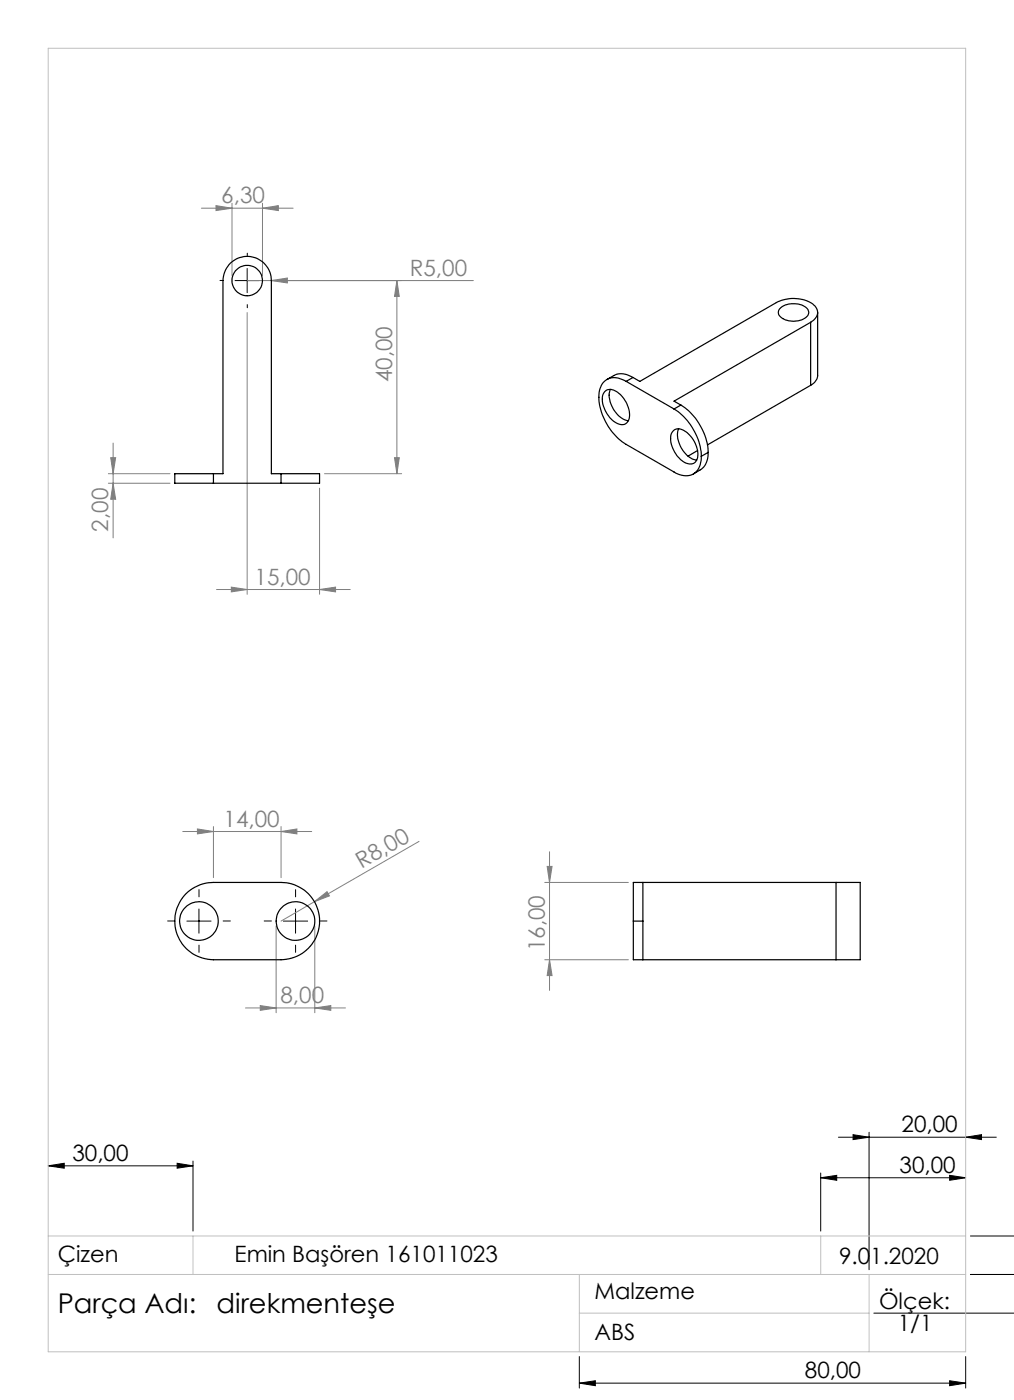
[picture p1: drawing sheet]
<svg xmlns="http://www.w3.org/2000/svg" width="210mm" height="290mm" viewBox="0 0 210 290" stroke-linecap="round" stroke-linejoin="round" font-family="sans-serif">
<g fill="none" stroke="#000" stroke-width=".21">
<path d="M48.7 58.1h5M51.2 55.6v5M38.7 190.8h5M41.2 188.3v5M58.7 190.8h5M61.2 188.3v5M173.6 235.6h32.7M176.7 235l3.3 .6-3.3 .5zM180 234.5v28.5M200 235.6l3.3-.6v1.1zM10 241.5l3.3-.5v1zM10 241.5h30"/>
<path d="M36.7 241l3.3 .5-3.3 .5zM40 240.5v14.5M170 244l3.3-.5v1zM170 243v12M170 244h30M196.7 243.5l3.3 .5-3.3 .5zM201 256h9.1M181 272h29.1M201 264h9.1M120 286.5l3.3-.5v1zM120 281v6.5M120 286.5h80"/>
<path d="M196.7 286l3.3 .5-3.3 .5zM200 281v6.5"/>
</g>
<g fill="none" stroke="#808080" stroke-width=".21">
<path d="M41.7 43.1h19M44.7 42.6l3.3 .5-3.3 .5zM48 42.1v15M51.2 58.1h46.8M54.4 43.1l3.2-.5v1zM54.4 42.1v15M56.2 58.1l3.3-.5v1zM82.2 58.1l.5 3.3h-1zM82.2 58.1v40M51.2 64.8v58.3M22.4 98.1h12.8M22.9 94.8h1.1l-.6 3.3z"/>
<path d="M23.4 91.8v19.6M67.2 98.1h16M81.7 94.8h1l-.5 3.3zM22.4 100.1h12.8M23.4 100.1l.6 3.3h-1.1zM66.2 101.1v22M44.8 122.1h27.7M47.9 121.6l3.3 .5-3.3 .5zM66.2 122.1l3.3-.5v1zM37.9 172.2h26.7M40.9 171.7l3.3 .5-3.3 .5zM44.2 171.2v10.6"/>
<path d="M58.2 172.2l3.3-.5v1zM58.2 171.2v10.6M86.8 174.3l-21.7 12.5M113.3 179.5h1l-.5 3.3zM113.8 176.4v28.8M57.2 191.8v18M65.1 186.8l2.6-2.1 .5 .9zM65.1 186.8l-6.9 4M65.2 191.8v18M112.8 182.8h17.3M112.8 198.8h17.3M113.8 198.8l.5 3.3h-1z"/>
<path d="M50.8 208.8h20.7M53.9 208.3l3.3 .5-3.3 .5zM65.2 208.8l3.3-.5v1z"/>
</g>
<path d="M46.2 58.1h-.6M51.2 53.1v-.7M56.2 58.1h.7M51.2 63.1v.6M36.2 190.8h-1.5M41.2 185.8v-1.5M41.2 195.8v1.5M46.2 190.8h1.5M56.2 190.8h-1.5M61.2 185.8v-1.5M61.2 195.8v1.5M66.2 190.8h1.5" fill="none" stroke="#000" stroke-width=".21" stroke-dasharray="15.2 1.3 1.3 1.3"/>
<path d="M10 10h190v270h-190zM10 256h190M40 256v8M170 256v8M10 264h190M120 264v16M120 272h60M180 264v16" fill="none" stroke="#c0c0c0" stroke-width=".21"/>
<g fill="#000">
<path d="M36.7 241l3.3 .5-3.3 .5zM10 241.5l3.3-.5v1z"/>
<path d="M120 286.5l3.3-.5v1zM196.7 286l3.3 .5-3.3 .5zM170 244l3.3-.5v1zM196.7 243.5l3.3 .5-3.3 .5zM176.7 235l3.3 .6-3.3 .5zM200 235.6l3.3-.6v1.1z"/>
</g>
<g fill="#808080">
<path d="M65.1 186.8l2.6-2.1 .5 .9z"/>
<path d="M56.2 58.1l3.3-.5v1z"/>
<path d="M66.2 122.1l3.3-.5v1zM47.9 121.6l3.3 .5-3.3 .5z"/>
<path d="M53.9 208.3l3.3 .5-3.3 .5zM65.2 208.8l3.3-.5v1zM40.9 171.7l3.3 .5-3.3 .5zM58.2 172.2l3.3-.5v1zM44.7 42.6l3.3 .5-3.3 .5zM54.4 43.1l3.2-.5v1z"/>
<path d="M81.7 94.8h1l-.5 3.3zM82.2 58.1l.5 3.3h-1z"/>
<path d="M22.9 94.8h1.1l-.6 3.3zM23.4 100.1l.6 3.3h-1.1z"/>
<path d="M113.3 179.5h1l-.5 3.3zM113.8 198.8l.5 3.3h-1z"/>
</g>
<g fill="none" stroke="#000" stroke-width=".25">
<path d="M129.7 79a3.7 3.7 0 0 0-4.5 0 5.8 5.8 0 0 0-.8 5.8 12.5 12.5 0 0 0 5.3 7.3l9.9 5.7a3.5 3.5 0 0 0 5-.6l.4-1 .2-1.7M129.7 79l9.9 5.7M131.1 78.2a3.9 3.9 0 0 0-4-.4l-1.4 .8M131.1 78.2l-1.4 .8M161.5 63.9a4.4 4.4 0 0 1 5.8 .2 1.43 1.43 0 0 1-1 2 4.1 4.1 0 0 1-5-1v-.8zM167.9 66.8a2.13 2.13 0 0 0 1.4-2 2.13 2.13 0 0 0-1.3-2 7.7 7.7 0 0 0-7.2-.1l-28.3 16.3-1.4-.8M167.9 66.8l-28.3 16.3 1.4 .8M167.9 66.8v13M167.9 79.8l-21.4 12.4M169.3 64.7v13.1a2.48 2.48 0 0 1-1.4 2M44.2 98.1h2v-40a5 5 0 0 1 5-5 5 5 0 0 1 5 5v40h2M44.2 98.1h-8v2h8"/>
<path d="M44.2 98.1v2M58.2 98.1h8v2h-8M58.2 98.1v2M125.2 81.1a2.06 2.06 0 0 1 3 .4 5.8 5.8 0 0 1 2 5.5 1.61 1.61 0 0 1-2.6 .6 5.9 5.9 0 0 1-2.8-5.8zM126.4 80.7a5.4 5.4 0 0 0 2.1 5.7l.8 .5 .8 .3M139.4 89.3a2.09 2.09 0 0 1 2.9 .4 5.4 5.4 0 0 1 2 5.7 1.8 1.8 0 0 1-2.8 .2 5.8 5.8 0 0 1-2.4-5.9zM139.6 84.7a12.6 12.6 0 0 1 5.6 9.8M140.5 88.8a5.5 5.5 0 0 0 3.6 6.5h.2M141 83.9a12.6 12.6 0 0 1 5.6 9.8M141 83.9l-1.4 .8M144.5 93.3l-2 1.2M146.6 93.7a3.9 3.9 0 0 1-1.6 3.6l-1.4 .9"/>
<path d="M146.6 93.7l-1.4 .8M44.2 100.1h14M38.5 185.1a8.5 8.5 0 0 1 5.7-2.3h14a8 8 0 0 1 8 8 8 8 0 0 1-8 8h-14a8 8 0 0 1-7.4-5 8 8 0 0 1 1.7-8.7zM131.2 190.8v8h41.9M131.2 190.8h1.9M133.1 190.8v8M133.1 182.8v8M173.1 182.8h-41.9v8M173.1 182.8h5.1v16h-5.1M173.1 182.8v16"/>
<circle cx="51.2" cy="58.1" r="3.2"/>
<circle cx="41.2" cy="190.8" r="4"/>
<circle cx="61.2" cy="190.8" r="4"/>
</g>
<g font-size="5.6">
<text x="12" y="272">Parça Adı:</text>
<text x="44.9" y="272">direkmenteşe</text>
</g>
<g font-size="4.7" fill="#808080">
<text x="45.8" y="42.1">6,30</text>
<text x="84.9" y="57.1">R5,00</text>
<text x="81.2" y="79.2" transform="rotate(-90 81.2 79.2)">40,00</text>
<text x="22.4" y="110.1" transform="rotate(-90 22.4 110.1)">2,00</text>
<text x="52.7" y="121.1">15,00</text>
<text x="46.3" y="171.2">14,00</text>
<text x="74.9" y="180" transform="rotate(-30 74.9 180)">R8,00</text>
<text x="112.8" y="197.1" transform="rotate(-90 112.8 197.1)">16,00</text>
<text x="58.1" y="207.8">8,00</text>
</g>
<g font-size="4.7">
<text x="186.7" y="234.5">20,00</text>
<text x="15" y="240.5">30,00</text>
<text x="186.3" y="242.9">30,00</text>
<text x="12" y="261.5">Çizen</text>
<text x="48.6" y="261.5">Emin Başören 161011023</text>
<text x="173.8" y="261.8">9.01.2020</text>
<text x="123.1" y="269.1">Malzeme</text>
<text x="182.1" y="271.1">Ölçek:</text>
<text x="185.9" y="275.6">1/1</text>
<text x="123.1" y="277.5">ABS</text>
<text x="166.7" y="285.5">80,00</text>
</g>
</svg>
